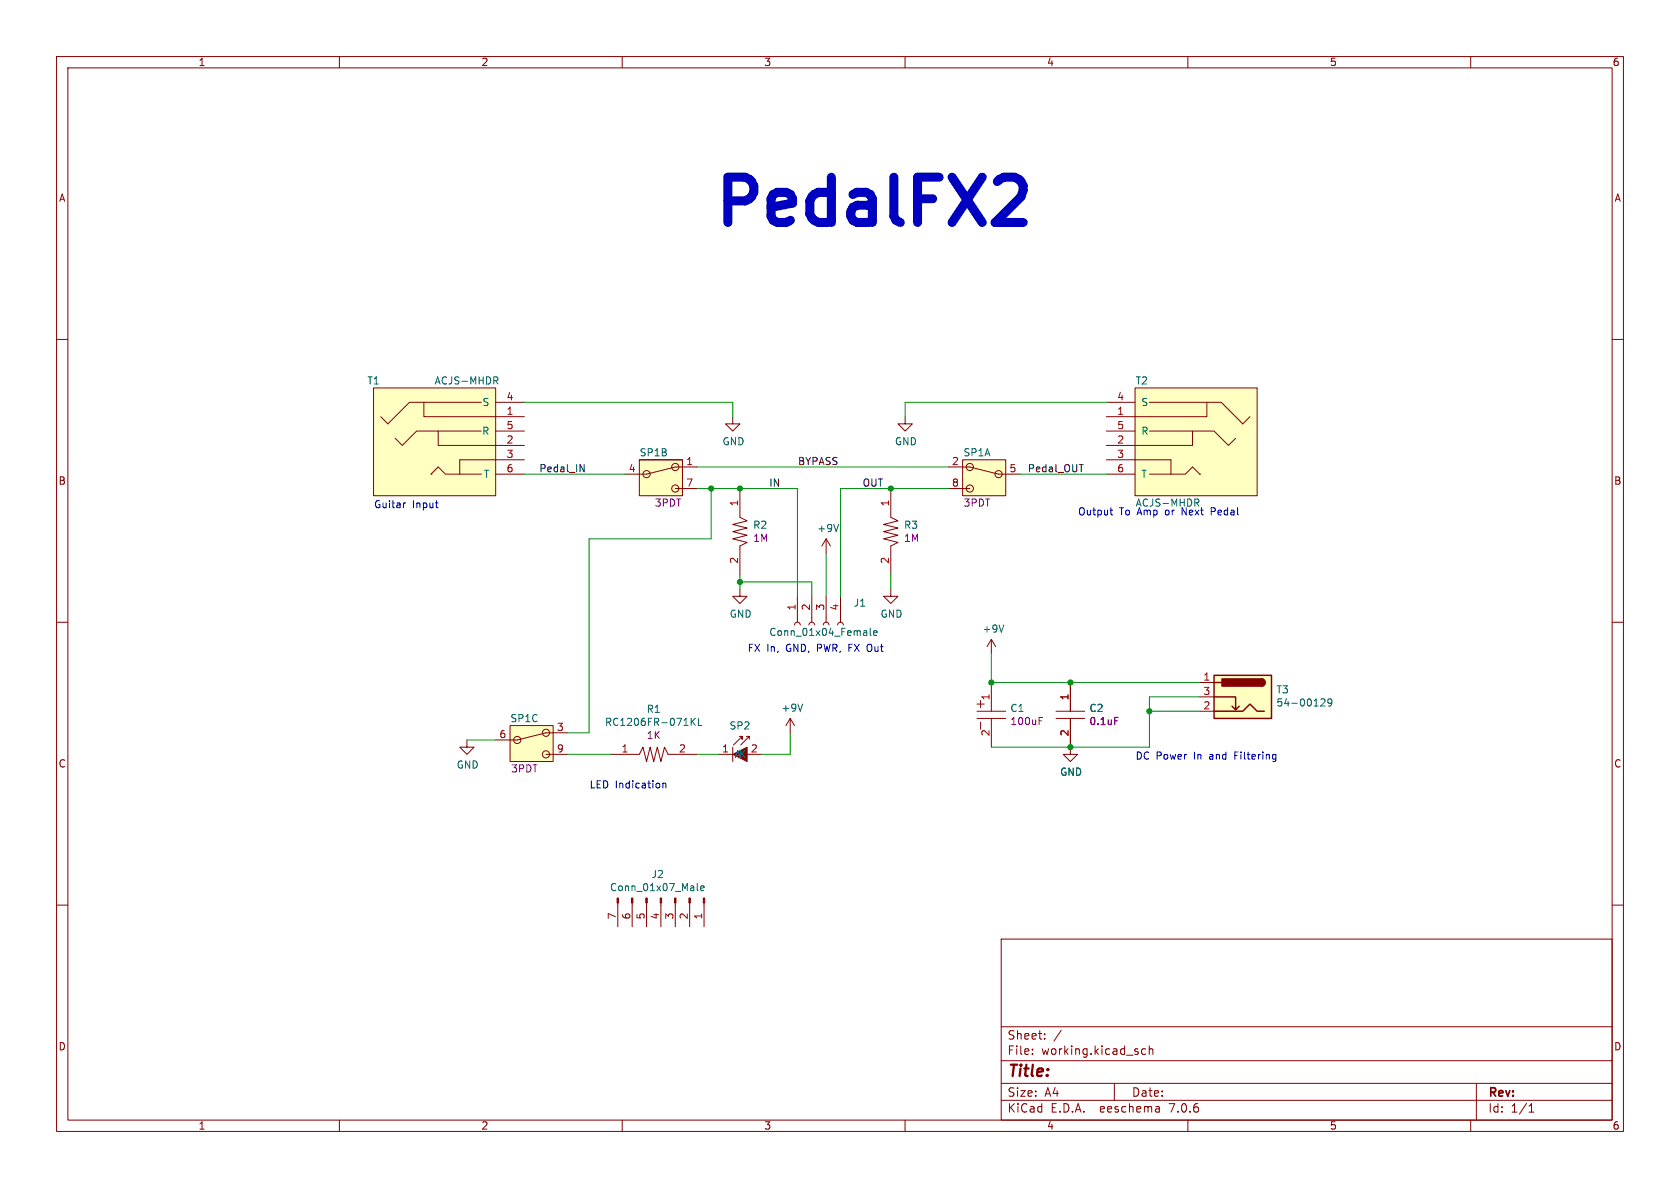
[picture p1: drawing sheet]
<svg xmlns="http://www.w3.org/2000/svg" width="297mm" height="210mm" viewBox="0 0 297 210" stroke-linecap="round" stroke-linejoin="round" font-family="sans-serif">
<g fill="none" stroke="#840000" stroke-width=".18">
<path d="M10 10h277v190h-277zM12 12h273v186h-273zM60 10v2M110 10v2M160 10v2M210 10v2M260 10v2M10 60h2M285 60h2M66 68.6h21.6v19h-21.6zM74.9 71.1v2.6h17.8M77.5 76.2v2.5h15.2"/>
<path d="M85.1 71.1h-12.7l-3.8 3.8-1.3-1.2M85.1 76.2h-11.4l-2.6 2.5-1.3-1.2M87.6 71.1h5.1M87.6 76.2h5.1M129.5 73.7v1.2h1.3l-1.3 1.3-1.2-1.3h1.2M160 73.7v1.2h1.3l-1.3 1.3-1.3-1.3h1.3M195.6 71.1h5.1M195.6 76.2h5.1M200.7 68.6h21.5v19h-21.5zM203.2 71.1h12.7l3.8 3.8 1.3-1.2M203.2 76.2h11.4l2.6 2.5 1.2-1.2M210.8 76.2v2.5h-15.2"/>
<path d="M213.4 71.1v2.6h-17.8M76.2 83.8h.1M76.2 83.8l1.3-1.2 1.2 1.2h6.4M87.6 83.8h5.1M92.7 81.3h-11.4v2.5M113 81.3h7.6zM113 81.3h7.6v6.3h-7.6zM119.4 86.4h3.8M123.2 82.6h-3.8l-5.1 1.2h-3.8M130.8 86.4v5l1.3 .7-2.6 .6 2.6 .6-2.6 .7 2.6 .6-2.6 .7 2.6 .6-1.3 .6v5.1M146 95.3l-.7 1.2M146 95.3v2.5"/>
<path d="M146 95.3l.8 1.2M157.5 86.4v5l1.2 .7-2.5 .6 2.5 .6-2.5 .7 2.5 .6-2.5 .7 2.5 .6-1.2 .6v5.1M167.6 82.6h3.8l5.1 1.2h3.8M167.6 86.4h3.8M170.2 81.3h7.6v6.3h-7.6zM195.6 83.8h5.1M195.6 81.3h11.4v2.5M203.2 83.8h6.3l1.3-1.2 1.3 1.2M212.1 83.8h.1M10 110h2M130.8 104.1v1.3h1.3l-1.3 1.3-1.3-1.3h1.3M140.5 110.5l.1-.4 .4-.1 .3 .1 .2 .4"/>
<path d="M141 105.4v4.6M143 110.5l.2-.4 .3-.1 .4 .1 .1 .4M143.5 105.4v4.6M145.5 110.5l.2-.4 .4-.1 .3 .1 .2 .4M146 105.4v4.6M148.1 110.5l.1-.4 .4-.1 .4 .1 .1 .4M148.6 105.4v4.6M157.5 104.1v1.3h1.2l-1.2 1.3-1.3-1.3h1.3M175.3 113v2.6M175.3 113l-.8 1.3M175.3 113l.7 1.3M285 110h2"/>
<path d="M82.5 130.8v1.3h1.3l-1.3 1.3-1.2-1.3h1.2M90.2 128.3h7.6v6.3h-7.6zM96.5 133.4h3.8M100.3 129.5h-3.8l-5.1 1.3h-3.8M107.9 133.4h5.1l.7-1.3 .6 2.5 .6-2.5 .7 2.5 .6-2.5 .6 2.5 .7-2.5 .6 1.3h5.1M127 133.4h2.5M129.5 132.1v2.5M130.7 130.2h.5v.5v-.5l-1.5 1.5M132 130.2h.5M132.1 133.4h2.5M132.5 130.7v-.5l-1.6 1.5M139.7 127l-.8 1.3"/>
<path d="M139.7 127v2.5M139.7 127l.8 1.3M172.7 125.7h5.1M172.7 127h5.1M172.7 124.5h1.3M173.4 123.8v1.3M173.4 127.6v1.3M175.3 120.7v5M175.3 127v5.1M186.7 125.7h5.1M186.7 127h5.1M189.2 127v6.4h1.3l-1.3 1.2-1.2-1.2h1.2"/>
<path d="M189.2 120.7v5M212.1 120.7h2.5M212.1 125.7h2.5M212.1 123.2h2.5M10 160h2M109.2 159.6v4.2M111.8 159.6v4.2M114.3 159.6v4.2M116.8 159.6v4.2M119.4 159.6v4.2M121.9 159.6v4.2M124.5 159.6v4.2"/>
<path d="M285 160h2M177 166h108v32h-108zM60 198v2M110 198v2M160 198v2M177 194.5h108M177 191.5h108M177 187.5h108M177 181.5h108M182.5 186.3v.1M182.5 185.5v.1M184.7 183.6v.1"/>
<path d="M184.7 182.8v.1M187.6 182.1l-1.3 2M197 191.5v3M202.5 185.5l-.4-.1-.3 .3v.4l.2 .2h.5M203.2 185.5l.2-.1 .3 .1 .1 .9M203.2 184.9v1.5M204.9 195.7l.1 .9M205 196.5l-.2 .1M205 196h-.2M210 198v2M260 198v2M261 191.5v6.5"/>
<path d="M270.3 196.6h.9M270.3 195.5l.4-.4v1.5"/>
<circle cx="114.3" cy="83.8" r=".63"/>
<circle cx="119.4" cy="82.5" r=".63"/>
<circle cx="119.4" cy="86.4" r=".63"/>
<circle cx="171.4" cy="86.4" r=".63"/>
<circle cx="171.4" cy="82.5" r=".63"/>
<circle cx="176.5" cy="83.8" r=".63"/>
<circle cx="91.4" cy="130.8" r=".63"/>
<circle cx="96.5" cy="133.3" r=".63"/>
<circle cx="96.5" cy="129.5" r=".63"/>
</g>
<g fill="#ffffc2" stroke="#ffffc2" stroke-width=".18">
<path d="M113 81.3h7.6v6.3h-7.6z"/>
<path d="M200.7 68.6h21.5v19h-21.5z"/>
<path d="M214.6 119.4h10.2v7.6h-10.2z"/>
<path d="M66 68.6h21.6v19h-21.6z"/>
<path d="M90.2 128.3h7.6v6.3h-7.6z"/>
<path d="M170.2 81.3h7.6v6.3h-7.6z"/>
</g>
<g fill="none" stroke="#006464" stroke-width=".18">
<path d="M87.3 66.6h.5l.2 .3-.1 .3-.6 .1M87.6 67.3l.4 .6M148.2 92.7l-.4 1.3M211.2 88.2h.5l.3 .3-.2 .3-.6 .1M211.5 88.9l.5 .6M153.8 111.1v1.1l.2 .1M154.4 111.9l.7-.1-.1-.2-.4-.1-.2 .2 .1 .6h.5M177.5 110.5l-.5 1.3M122.2 127v1.2M122.4 127.5l.5 .7M122.9 127l-.7 .7M123.5 127v1.2h.6"/>
<path d="M141.9 124.5l-.4 1.2M233.5 123.7l.5-.2 .3 .4-.8 .9h.8M235.5 124.1l-.3 .2h-.3l-.2-.2 .2-.5 .3-.1 .2 .2a.84 .84 0 0 1-.3 1.1h-.2M123.3 156.2v1.1l.1 .1M123.9 157l.6-.1-.1-.2-.3-.1-.2 .2v.6h.5"/>
</g>
<path d="M214.6 119.4h10.2v7.6h-10.2zM214.6 123.2h3.8v2.3l.7-.7M214.6 125.7h5.1l1.3-1.2 1.2 1.2h1.3M214.6 120.7h1.3M217.8 124.8l.6 .7M223 120a.64 .64 0 0 1 .6 .7 .64 .64 0 0 1-.6 .6" fill="none" stroke="#840000" stroke-width=".25"/>
<g fill="#840000" stroke="#840000" stroke-width=".25">
<path d="M223 120a.64 .64 0 0 1 .6 .7 .64 .64 0 0 1-.6 .6z"/>
<path d="M216 120h7v1.3h-7z"/>
</g>
<path d="M183.7 126.8h.6M183.7 127.4h.4M197.1 126.8h.6" fill="none" stroke="#840084" stroke-width=".18"/>
<g fill="#840000" stroke="#840000" stroke-width=".18">
<path d="M109.1 158.8h.2v.8h-.2z"/>
<path d="M111.6 158.8h.3v.8h-.3z"/>
<path d="M114.2 158.8h.2v.8h-.2z"/>
<path d="M116.7 158.8h.3v.8h-.3z"/>
<path d="M119.3 158.8h.2v.8h-.2z"/>
<path d="M121.8 158.8h.2v.8h-.2z"/>
<path d="M124.3 158.8h.3v.8h-.3z"/>
<path d="M129.5 133.4l2.6-1.3v2.5z"/>
</g>
<path d="M102.5 82.1l.8 1.3v-1.3M190.8 82.1h.7" fill="none" stroke="#0f0f0f" stroke-width=".18"/>
<path d="M71.7 88.9l-.2 .1M77 88.9h.4M77.3 89.8h.1M196.2 90.2h.5M196.4 89.8v1l.3 .2M214.1 90.4h.5M214.6 89.8h-.5v1.2M117.2 138.4v.9M117.2 138.6l.2-.2 .3 .1v.8M225.4 133.4h.2M225.6 133.4l-.1 1.1M225.6 134.1l-.2 .1" fill="none" stroke="#0000c2" stroke-width=".18"/>
<path d="M177.5 31.3h1.9a2.17 2.17 0 0 1 1.1 3.5l-4.6 4.5h5" fill="none" stroke="#0000c2" stroke-width="1.6"/>
<g fill="none" stroke="#009600" stroke-width=".18">
<path d="M92.7 71.1h36.8v2.6M195.6 71.1h-35.6v2.6M92.7 83.8h17.8M123.2 86.4h17.8v19M123.2 82.6h44.4M125.7 86.4v8.9h-21.6v34.2h-3.8M146 97.8v7.6M167.6 86.4h-19v19M180.3 83.8h15.3M130.8 101.6v2.5M130.8 102.9h12.7v2.5M157.5 101.6v2.5"/>
<path d="M175.3 115.6v5.1h36.8M82.5 130.8h5.1M100.3 133.4h7.6M123.2 133.4h3.8M139.7 129.5v3.9h-5.1M203.2 125.7h8.9M212.1 123.2h-8.9v8.9h-27.9"/>
</g>
<g fill="#009600" stroke="#009600" stroke-width=".18">
<circle cx="157.5" cy="86.4" r=".46"/>
<circle cx="175.3" cy="120.7" r=".46"/>
<circle cx="189.2" cy="120.7" r=".46"/>
<circle cx="203.2" cy="125.7" r=".46"/>
<circle cx="189.2" cy="132.1" r=".46"/>
<circle cx="130.8" cy="86.4" r=".46"/>
<circle cx="125.7" cy="86.4" r=".46"/>
<circle cx="130.8" cy="102.9" r=".46"/>
</g>
<text font-size="11.1" fill="#0000c2" x="125.7" y="40.4">PedalFX2</text>
<text font-size="2.8" fill="#840000" x="178" y="190.9">Title:</text>
<g font-size="2.1" fill="#840000">
<text x="178" y="184">Sheet:</text>
<text x="178" y="186.7">File:</text>
<text x="184.1" y="186.7">working.kicad_sch</text>
<text x="178" y="196.9">KiCad</text>
<text x="178" y="194.1">Size:</text>
<text x="184.7" y="194.1">A4</text>
<text x="185.7" y="196.9">E.D.A.</text>
<text x="194.6" y="196.9">eeschema</text>
<text x="200" y="194.1">Date:</text>
<text x="207" y="196.9">7.0.6</text>
<text x="263" y="194.3">Rev:</text>
<text x="263" y="196.9">Id:</text>
<text x="267.1" y="196.9">1/1</text>
</g>
<g font-size="1.8" fill="#840000">
<text x="35" y="11.9">1</text>
<text x="85" y="11.9">2</text>
<text x="135" y="11.9">3</text>
<text x="185" y="11.9">4</text>
<text x="235" y="11.9">5</text>
<text x="285" y="11.9">6</text>
<text x="10.3" y="35.9">A</text>
<text x="285.3" y="35.9">A</text>
<text x="10.3" y="85.9">B</text>
<text x="285.3" y="85.9">B</text>
<text x="10.3" y="135.9">C</text>
<text x="285.3" y="135.9">C</text>
<text x="10.3" y="185.9">D</text>
<text x="285.3" y="185.9">D</text>
<text x="35" y="199.9">1</text>
<text x="85" y="199.9">2</text>
<text x="135" y="199.9">3</text>
<text x="185" y="199.9">4</text>
<text x="235" y="199.9">5</text>
<text x="285" y="199.9">6</text>
</g>
<g font-size="1.8" fill="#006464">
<text x="64.8" y="68.2">T1</text>
<text x="76.7" y="68.2">ACJS-MHDR</text>
<text x="85.2" y="72">S</text>
<text x="200.7" y="68.2">T2</text>
<text x="201.7" y="72">S</text>
<text x="85.1" y="77.1">R</text>
<text x="201.7" y="77.1">R</text>
<text x="113" y="80.9">SP1B</text>
<text x="127.6" y="78.9">GND</text>
<text x="158.1" y="78.9">GND</text>
<text x="170.2" y="80.9">SP1A</text>
<text x="85.4" y="84.7">T</text>
<text x="200.7" y="89.8">ACJS-MHDR</text>
<text x="201.7" y="84.7">T</text>
<text x="133.1" y="93.7">R2</text>
<text x="144.4" y="94.3">+9V</text>
<text x="159.7" y="93.7">R3</text>
<text x="150.8" y="107.4">J1</text>
<text x="128.9" y="109.4">GND</text>
<text x="135.9" y="112.6">Conn_01x04_Female</text>
<text x="155.6" y="109.4">GND</text>
<text x="173.6" y="112">+9V</text>
<text x="225.6" y="122.8">T3</text>
<text x="225.6" y="125.1">54-00129</text>
<text x="90.1" y="127.9">SP1C</text>
<text x="106.9" y="128.5">RC1206FR-071KL</text>
<text x="114.2" y="126.2">R1</text>
<text x="128.9" y="129.2">SP2</text>
<text x="138" y="126">+9V</text>
<text x="178.5" y="126.1">C1</text>
<text x="192.5" y="126.1">C2</text>
<text x="80.6" y="136.1">GND</text>
<text x="129.8" y="134.2">AK</text>
<text x="187.3" y="137.3">GND</text>
<text x="115.1" y="155.4">J2</text>
<text x="107.7" y="157.7">Conn_01x07_Male</text>
</g>
<g font-size="1.8" fill="#a90000">
<text x="89.5" y="70.9">4</text>
<text x="197.4" y="70.9">4</text>
<text x="89.5" y="73.4">1</text>
<text x="89.5" y="75.9">5</text>
<text x="197.4" y="73.4">1</text>
<text x="197.4" y="75.9">5</text>
<text x="89.5" y="78.5">2</text>
<text x="89.5" y="81">3</text>
<text x="89.5" y="83.6">6</text>
<text x="111.1" y="83.6">4</text>
<text x="121.2" y="82.3">1</text>
<text x="168.2" y="82.3">2</text>
<text x="178.4" y="83.6">5</text>
<text x="197.4" y="78.5">2</text>
<text x="197.4" y="81">3</text>
<text x="197.4" y="83.6">6</text>
<text x="121.2" y="86.1">7</text>
<text x="130.6" y="89.6" transform="rotate(-90 130.6 89.6)">1</text>
<text x="157.2" y="89.6" transform="rotate(-90 157.2 89.6)">1</text>
<text x="168.2" y="86.1">8</text>
<text x="130.6" y="99.8" transform="rotate(-90 130.6 99.8)">2</text>
<text x="157.2" y="99.8" transform="rotate(-90 157.2 99.8)">2</text>
<text x="140.7" y="108" transform="rotate(-90 140.7 108)">1</text>
<text x="143.3" y="108" transform="rotate(-90 143.3 108)">2</text>
<text x="145.8" y="108" transform="rotate(-90 145.8 108)">3</text>
<text x="148.3" y="108" transform="rotate(-90 148.3 108)">4</text>
<text x="175" y="123.9" transform="rotate(-90 175 123.9)">1</text>
<text x="189" y="123.9" transform="rotate(-90 189 123.9)">1</text>
<text x="212.7" y="120.4">1</text>
<text x="212.7" y="125.5">2</text>
<text x="212.7" y="122.9">3</text>
<text x="88.2" y="130.6">6</text>
<text x="98.4" y="129.3">3</text>
<text x="175" y="130.2" transform="rotate(-90 175 130.2)">2</text>
<text x="189" y="130.2" transform="rotate(-90 189 130.2)">2</text>
<text x="98.4" y="133.1">9</text>
<text x="109.8" y="133.1">1</text>
<text x="119.9" y="133.1">2</text>
<text x="127.6" y="133.1">1</text>
<text x="132.6" y="133.1">2</text>
<text x="109" y="162.6" transform="rotate(-90 109 162.6)">7</text>
<text x="111.5" y="162.6" transform="rotate(-90 111.5 162.6)">6</text>
<text x="114" y="162.6" transform="rotate(-90 114 162.6)">5</text>
<text x="116.6" y="162.6" transform="rotate(-90 116.6 162.6)">4</text>
<text x="119.1" y="162.6" transform="rotate(-90 119.1 162.6)">3</text>
<text x="121.7" y="162.6" transform="rotate(-90 121.7 162.6)">2</text>
<text x="124.2" y="162.6" transform="rotate(-90 124.2 162.6)">1</text>
</g>
<g font-size="1.8" fill="#0f0f0f">
<text x="95.2" y="83.6">Pedal_IN</text>
<text x="141" y="82.3">BYPASS</text>
<text x="181.6" y="83.6">Pedal_OUT</text>
<text x="135.9" y="86.1">IN</text>
<text x="152.4" y="86.1">OUT</text>
</g>
<g font-size="1.8" fill="#0000c2">
<text x="66" y="89.9">Guitar</text>
<text x="72.9" y="89.9">Input</text>
<text x="190.5" y="91.2">Output</text>
<text x="197.9" y="91.2">To Amp</text>
<text x="206.3" y="91.2">or</text>
<text x="209.4" y="91.2">Next</text>
<text x="214.7" y="91.2">Pedal</text>
<text x="132.1" y="115.3">FX In,</text>
<text x="139.1" y="115.3">GND, PWR, FX Out</text>
<text x="200.7" y="134.4">DC Power</text>
<text x="211.2" y="134.4">In</text>
<text x="214.1" y="134.4">and</text>
<text x="218.7" y="134.4">Filtering</text>
<text x="104.1" y="139.5">LED Indication</text>
</g>
<g font-size="1.8" fill="#840084">
<text x="115.6" y="89.8">3PDT</text>
<text x="170.3" y="89.8">3PDT</text>
<text x="133.1" y="96">1M</text>
<text x="159.7" y="96">1M</text>
<text x="114.2" y="130.8">1K</text>
<text x="178.5" y="128.4">100uF</text>
<text x="192.5" y="128.4">0.1uF</text>
<text x="90.2" y="136.8">3PDT</text>
</g>
</svg>
